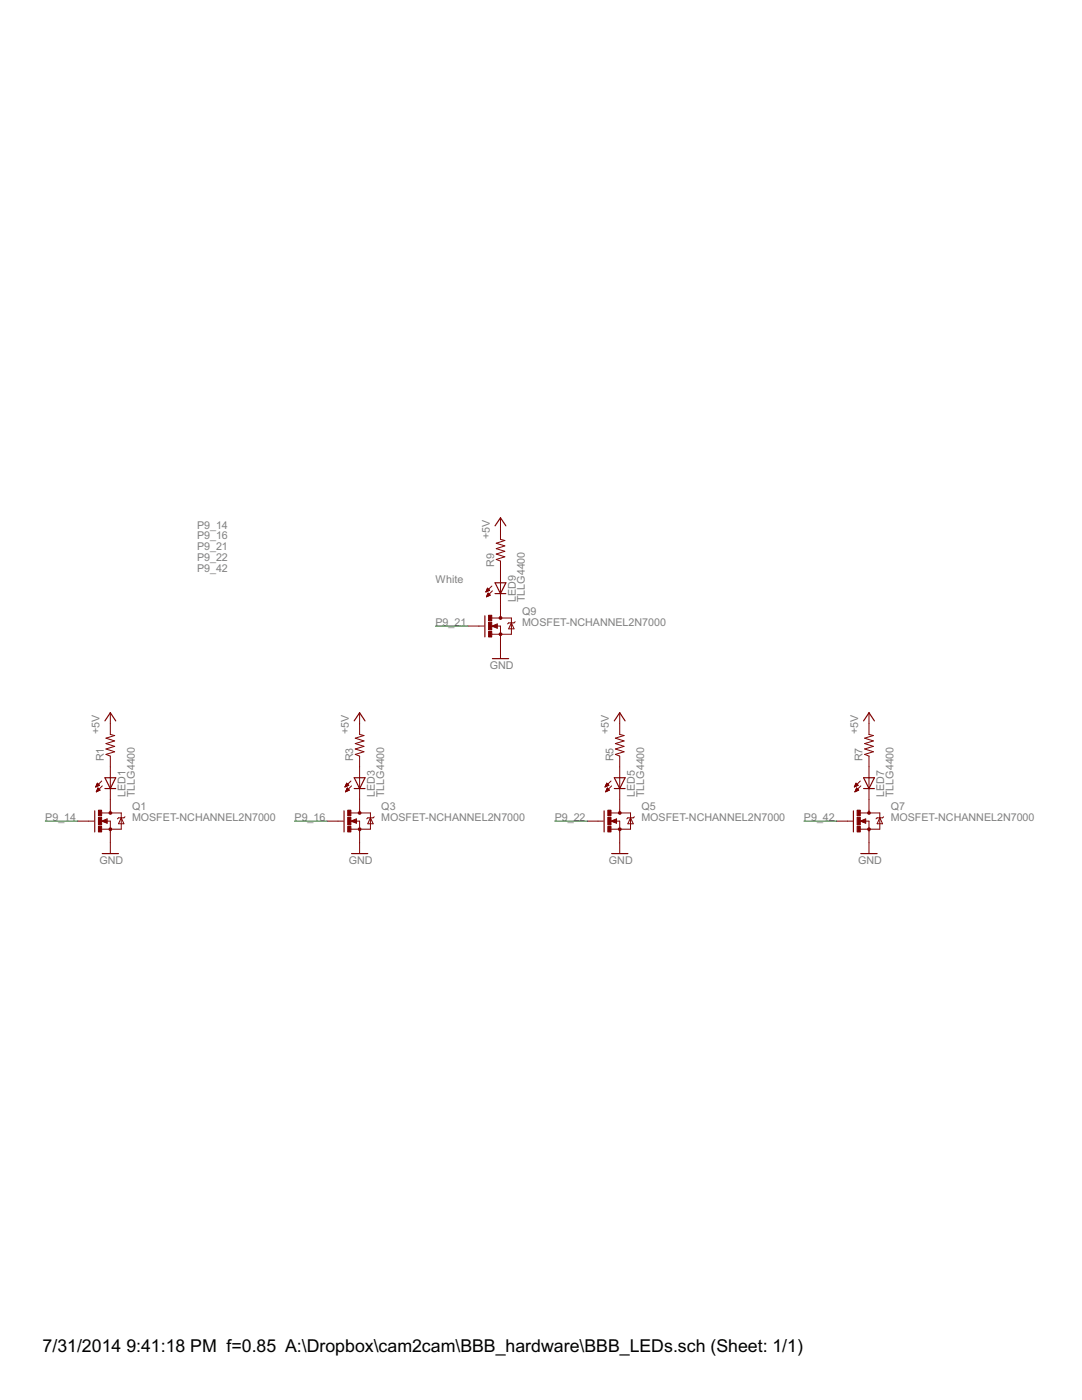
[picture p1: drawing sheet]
<svg xmlns="http://www.w3.org/2000/svg" width="216mm" height="279mm" viewBox="0 0 216 279" stroke-linecap="round" stroke-linejoin="round" font-family="sans-serif">
<g fill="#800000" stroke="#800000" stroke-width=".2">
<path d="M21.8 162.1h.4v.3h-.4z" fill-rule="evenodd"/>
<path d="M71.6 162.1h.4v.3h-.4z" fill-rule="evenodd"/>
<path d="M123.5 162.1h.4v.3h-.4z" fill-rule="evenodd"/>
<path d="M173.2 165.3h.4v.4h-.4z" fill-rule="evenodd"/>
<path d="M99.7 126.4h.4v.4h-.4z" fill-rule="evenodd"/>
<circle cx="22" cy="165.5" r=".29"/>
<circle cx="71.8" cy="165.5" r=".29"/>
<circle cx="123.7" cy="165.5" r=".29"/>
<circle cx="173.4" cy="162.2" r=".27"/>
<circle cx="99.9" cy="123.3" r=".29"/>
</g>
<g fill="#800000" stroke="#800000" stroke-width=".2">
<path d="M19.6 164.9h.7v1.1h-.7z"/>
<path d="M19.6 161.7h.7v1.1h-.7z"/>
<path d="M19.6 163.1h.7v1.5h-.7z"/>
<path d="M69.4 164.9h.6v1.1h-.6z"/>
<path d="M69.4 161.7h.6v1.1h-.6z"/>
<path d="M69.4 163.1h.6v1.5h-.6z"/>
<path d="M121.3 164.9h.6v1.1h-.6z"/>
<path d="M121.3 161.7h.6v1.1h-.6z"/>
<path d="M121.3 163.1h.6v1.5h-.6z"/>
<path d="M171 164.9h.7v1.1h-.7z"/>
<path d="M171 161.7h.7v1.1h-.7z"/>
<path d="M171 163.1h.7v1.5h-.7z"/>
<path d="M97.5 126h.6v1.1h-.6z"/>
<path d="M97.5 122.8h.6v1.1h-.6z"/>
<path d="M97.5 124.2h.6v1.5h-.6z"/>
</g>
<g fill="none" stroke="#800000" stroke-width=".23">
<path d="M98.8 116.3h2.1l-1 2.2zM98.8 118.5h2.1M98.8 104.9l1.1-1.6 1 1.6M96.8 122.9v4.2M98.3 131.4h3.2M20.9 155.2h2.2l-1.1 2.2zM20.9 157.4h2.2M20.9 143.9l1.1-1.7 1.1 1.7M70.7 157.4h2.1M70.7 155.2h2.1l-1 2.2zM70.7 143.9l1.1-1.7 1 1.7M122.6 157.4h2.1"/>
<path d="M122.6 155.2h2.1l-1 2.2zM122.6 143.9l1.1-1.7 1 1.7M172.3 157.4h2.2M172.3 155.2h2.2l-1.1 2.2zM172.3 143.9l1.1-1.7 1.1 1.7M18.9 161.8v4.2M20.4 170.3h3.2M68.6 161.8v4.2M70.1 170.3h3.3M120.5 161.8v4.2M122 170.3h3.3M170.3 161.8v4.2"/>
<path d="M171.8 170.3h3.2"/>
</g>
<g fill="none" stroke="#800000" stroke-width=".2">
<path d="M97 118.1h.1M97 118h.3M97.1 117.9h.4M97.1 119.1h.1M97.1 117.8h.6M97.1 119h.3M97.2 117.7h.4M97.2 117.6h.3M97.2 118.9h.4M97.2 118.8h.6M97.2 117.5h.2M97.2 118.7h.5"/>
<path d="M97.3 117.4h.1M97.3 117.4l-.4 .7M97.3 117.4l.4 .4-.8 .3M97.3 118.6h.3M97.3 118.5h.2M97.4 118.4h.1M97.4 118.4l-.3 .7M97.4 118.4l.4 .4-.7 .3M98.1 116.9l-1.2 1.2M98.3 117.9l-1.2 1.2M99.9 103.3v4.4l.8 .2-1.7 .5 1.7 .5-1.7 .6 1.7 .5-1.7 .6 1.7 .5-1.7 .6 .9 .3v11.3M93.4 124.9h3.2"/>
<path d="M98.1 124.9l1.1-.4v.9zM98.2 123.3h3.8v3.3h-3.9M99.1 124.9h.8v6.5M102 124.3l.6 1.2h-1.1zM102.8 124.1l-.2 .2h-1.1l-.2 .2M19.1 157h.2M19.2 156.9h.3M19.2 156.8h.5M19.2 158h.2M19.3 156.7h.5M19.3 157.9h.3M19.3 156.6h.4"/>
<path d="M19.3 157.8h.5M19.3 156.5h.3M19.4 157.7h.5M19.4 156.4h.1M19.4 157.6h.4M19.4 156.3l.5 .4-.8 .4zM19.5 157.5h.2M19.5 157.4h.1M19.5 157.3l-.3 .7M19.5 157.3l.5 .4M19.5 157.3h.1M20 157.7l-.8 .3"/>
<path d="M20.3 155.9l-1.2 1.2M20.4 156.8l-1.2 1.2M22 142.2v4.4l.9 .2-1.8 .5 1.8 .6-1.8 .5 1.8 .5-1.8 .6 1.8 .5-1.8 .6 .9 .3v11.3M68.9 157h.1M68.9 156.9h.3M69 156.8h.5M69 158h.1M69 156.7h.6M69 157.9h.3M69 156.6h.4M69.1 157.8h.5M69.1 156.5h.3"/>
<path d="M69.1 157.7h.6M69.1 156.4h.2M69.2 157.6h.4M69.2 156.3l.4 .4-.8 .4zM69.2 157.5h.3M69.2 157.4h.2M69.3 157.3h.1M69.3 157.3l-.4 .7M69.3 157.3l.4 .4-.8 .3M70 155.9l-1.2 1.2M70.1 156.8l-1.2 1.2M71.8 142.2v4.4l.8 .2-1.7 .5 1.7 .6-1.7 .5 1.7 .5-1.7 .6 1.7 .5-1.7 .6 .9 .3v11.3"/>
<path d="M120.8 157h.1M120.8 156.9h.3M120.9 156.8h.5M120.9 158h.1M120.9 156.7h.6M120.9 157.9h.3M120.9 156.6h.4M121 157.8h.5M121 156.5h.3M121 157.7h.6M121 156.4h.2M121.1 157.6h.4"/>
<path d="M121.1 156.3l.4 .4-.8 .4zM121.1 157.5h.3M121.1 157.4h.2M121.2 157.3h.1M121.2 157.3l-.4 .7M121.2 157.3l.4 .4-.8 .3M121.9 155.9l-1.2 1.2M122 156.8l-1.2 1.2M123.7 142.2v4.4l.8 .2-1.7 .5 1.7 .6-1.7 .5 1.7 .5-1.7 .6 1.7 .5-1.7 .6 .9 .3v11.3M170.5 157h.1M170.6 156.9h.3M170.6 156.8h.5"/>
<path d="M170.6 158h.2M170.6 156.7h.6M170.7 157.9h.3M170.7 156.6h.4M170.7 157.8h.5M170.7 156.5h.3M170.8 157.7h.5M170.8 156.4h.1M170.8 157.6h.4M170.8 156.3l.4 .4-.7 .4zM170.8 157.5h.3M170.9 157.4h.1"/>
<path d="M170.9 157.3h.1M170.9 157.3l-.3 .7M170.9 157.3l.4 .4-.7 .3M171.7 155.9l-1.2 1.2M171.8 156.8l-1.2 1.2M173.4 142.2v4.4l.9 .2-1.8 .5 1.8 .6-1.8 .5 1.8 .5-1.8 .6 1.8 .5-1.8 .6 .9 .3v11.3M15.5 163.9h3.3M20.3 163.9l1.1-.5v.9zM20.3 162.2h3.9v3.3h-3.9M21.3 163.9h.7v6.4M24.2 163.2l.5 1.2h-1.1zM24.9 163l-.2 .2h-1.1l-.2 .2"/>
<path d="M65.3 163.9h3.2M70 163.9l1.1-.5v.9zM70 162.2h3.9v3.3h-3.9M71 163.9h.8v6.4M73.9 163.2l.6 1.2h-1.1zM74.7 163l-.2 .2h-1.1l-.2 .2M117.2 163.9h3.2M121.9 163.9l1.1-.5v.9zM122 162.2h3.8v3.3h-3.9M122.9 163.9h.8v6.4M125.8 163.2l.6 1.2h-1.1zM126.6 163l-.2 .2h-1.1l-.2 .2"/>
<path d="M166.9 163.9h3.3M171.7 163.9l1-.5v.9zM171.7 162.2h3.9v3.3h-3.9M172.6 163.9h.8v6.4M175.6 163.2l.5 1.2h-1.1zM176.3 163l-.2 .2h-1.1l-.2 .2"/>
</g>
<path d="M99.1 124.7l-.7 .2 .7 .3v-.3h-.2M21.3 163.6l-.8 .3 .8 .2v-.2h-.3M71 163.6l-.7 .3 .7 .2v-.2h-.2M122.9 163.6l-.7 .3 .7 .2v-.2h-.2M172.6 163.6l-.7 .3 .7 .2v-.2h-.2" fill="none" stroke="#800000" stroke-width=".28"/>
<path d="M86.9 124.9h6.5M9 163.9h6.5M58.8 163.9h6.5M110.7 163.9h6.5M160.4 163.9h6.5" fill="none" stroke="#008000" stroke-width=".2"/>
<g font-size="4">
<text x="8.5" y="269.9">7/31/2014</text>
<text x="25.2" y="269.9">9:41:18 PM f=0.85 A:\Dropbox\cam2cam\BBB_hardware\BBB_LEDs.sch (Sheet: 1/1)</text>
</g>
<g font-size="2.4" fill="#808080">
<text x="39.3" y="105.5">P9_14</text>
<text x="39.3" y="107.7">P9_16</text>
<text x="97.7" y="107.7" transform="rotate(-90 97.7 107.7)">+5V</text>
<text x="39.3" y="109.8">P9_21</text>
<text x="39.3" y="112">P9_22</text>
<text x="98.6" y="113.1" transform="rotate(-90 98.6 113.1)">R9</text>
<text x="39.3" y="114.1">P9_42</text>
<text x="86.9" y="116.3">White</text>
<text x="86.9" y="125">P9_21</text>
<text x="102.9" y="120.2" transform="rotate(-90 102.9 120.2)">LED9</text>
<text x="104.2" y="125">MOSFET-NCHANNEL2N7000</text>
<text x="104.2" y="122.8">Q9</text>
<text x="104.7" y="120.2" transform="rotate(-90 104.7 120.2)">TLLG4400</text>
<text x="97.7" y="133.6">GND</text>
<text x="19.9" y="146.6" transform="rotate(-90 19.9 146.6)">+5V</text>
<text x="69.6" y="146.6" transform="rotate(-90 69.6 146.6)">+5V</text>
<text x="121.5" y="146.6" transform="rotate(-90 121.5 146.6)">+5V</text>
<text x="171.2" y="146.6" transform="rotate(-90 171.2 146.6)">+5V</text>
<text x="20.7" y="152" transform="rotate(-90 20.7 152)">R1</text>
<text x="70.5" y="152" transform="rotate(-90 70.5 152)">R3</text>
<text x="122.4" y="152" transform="rotate(-90 122.4 152)">R5</text>
<text x="172.1" y="152" transform="rotate(-90 172.1 152)">R7</text>
<text x="25" y="159.1" transform="rotate(-90 25 159.1)">LED1</text>
<text x="26.3" y="161.7">Q1</text>
<text x="26.9" y="159.1" transform="rotate(-90 26.9 159.1)">TLLG4400</text>
<text x="74.8" y="159.1" transform="rotate(-90 74.8 159.1)">LED3</text>
<text x="76.1" y="161.7">Q3</text>
<text x="76.6" y="159.1" transform="rotate(-90 76.6 159.1)">TLLG4400</text>
<text x="126.7" y="159.1" transform="rotate(-90 126.7 159.1)">LED5</text>
<text x="128" y="161.7">Q5</text>
<text x="128.5" y="159.1" transform="rotate(-90 128.5 159.1)">TLLG4400</text>
<text x="176.4" y="159.1" transform="rotate(-90 176.4 159.1)">LED7</text>
<text x="177.7" y="161.7">Q7</text>
<text x="178.3" y="159.1" transform="rotate(-90 178.3 159.1)">TLLG4400</text>
<text x="9" y="163.9">P9_14</text>
<text x="26.3" y="163.9">MOSFET-NCHANNEL2N7000</text>
<text x="58.8" y="163.9">P9_16</text>
<text x="76.1" y="163.9">MOSFET-NCHANNEL2N7000</text>
<text x="110.7" y="163.9">P9_22</text>
<text x="128" y="163.9">MOSFET-NCHANNEL2N7000</text>
<text x="160.4" y="163.9">P9_42</text>
<text x="177.7" y="163.9">MOSFET-NCHANNEL2N7000</text>
<text x="19.9" y="172.5">GND</text>
<text x="69.6" y="172.5">GND</text>
<text x="121.5" y="172.5">GND</text>
<text x="171.2" y="172.5">GND</text>
</g>
</svg>
